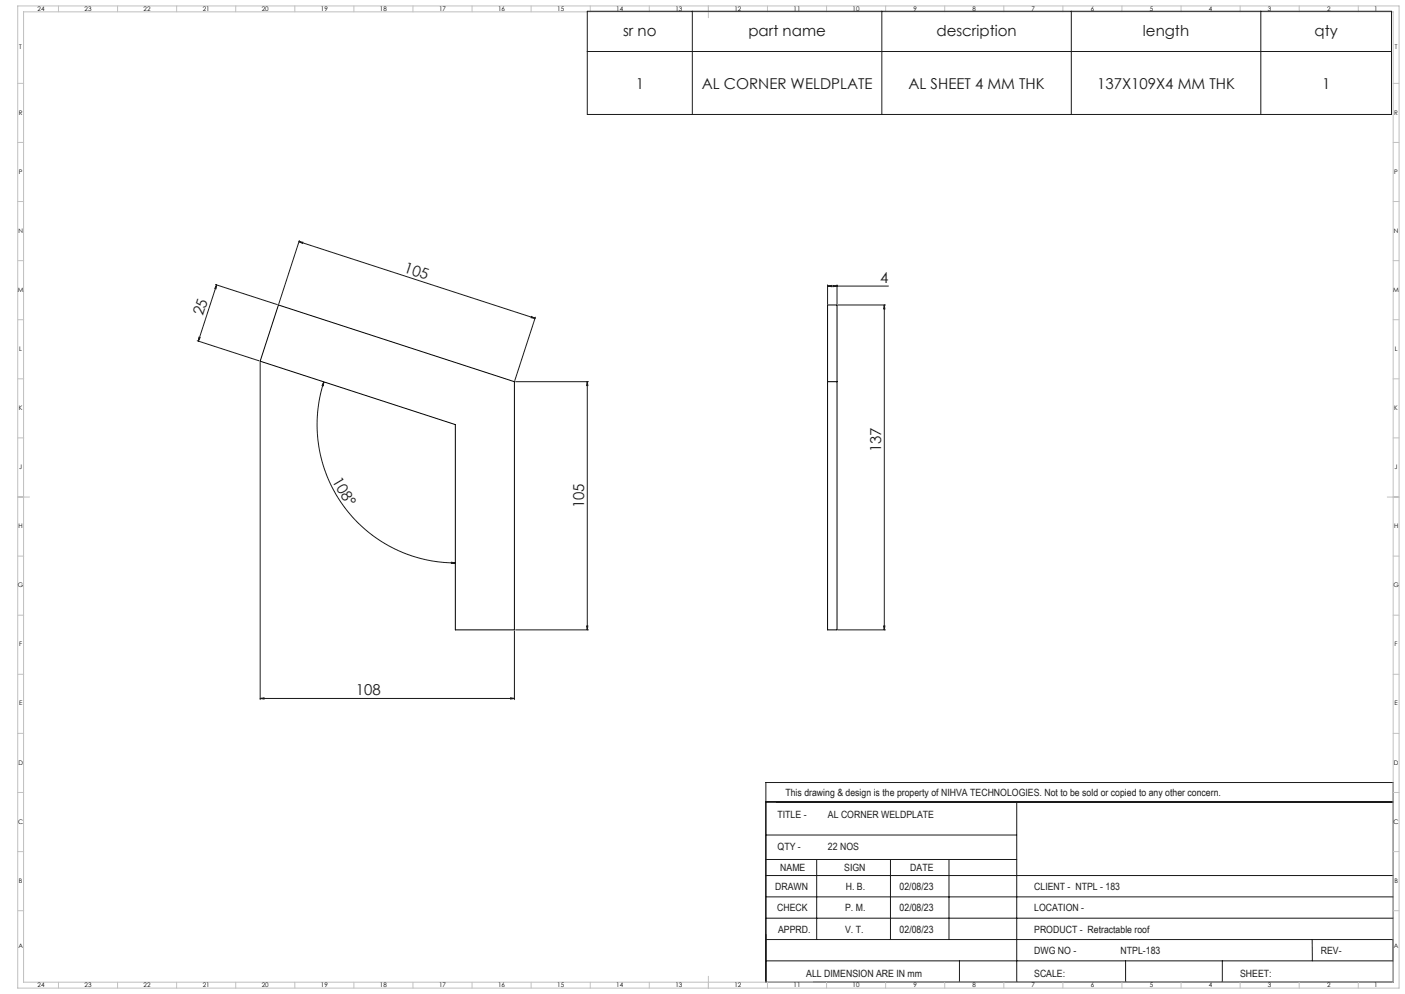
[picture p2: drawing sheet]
<svg xmlns="http://www.w3.org/2000/svg" width="1189mm" height="841mm" viewBox="0 0 1189 841" stroke-linecap="round" stroke-linejoin="round" font-family="sans-serif">
<path d="M648 678v153" fill="none" stroke="#000" stroke-width=".85"/>
<g fill="none" stroke="#191924" stroke-width=".85">
<path d="M497 10h681v87h-681zM586 10v87M746 10v87M907 10v87M1067 10v87M497 44h681M253 204l3 1v1zM253 204l200 65M253 203l-17 54M182 241l53 17M183 241v3h-1zM183 241l-15 48"/>
<path d="M700 242h4v1zM700 241v16M700 242h52M705 242h3l-3 1zM708 241v16M709 258h40M748 258v275M748 258l1 3h-1zM450 268l3 1h-4zM453 268l-17 54M167 288l52 17M168 285l1 1-1 3z"/>
<path d="M220 307v285M274 323v3h-1zM274 323a117 117 0 0 0 111 153M436 323h62M497 323v210M497 323v3h-1zM382 476h3l-3 1zM435 534v58M436 533h62M496 530h1v3zM709 533h40M748 530h1l-1 3z"/>
<path d="M220 591l3-1v1zM220 591h215M432 590l3 1h-3zM648 662h531v169h-531zM648 678h531M860 678v153M648 706h212M648 727h212M691 727v68M754 727v68M803 727v68M648 759h531"/>
<path d="M648 741h531M648 777h531M648 795h531M1110 795l1 18M648 813h531M812 813v18M953 813v18M1034 813v18"/>
</g>
<g fill="none" stroke="#c0c0c0" stroke-width=".85">
<path d="M15 5h1169v831h-1169zM20 10h1159v821h-1159zM49 5v5M99 5v5M149 5v5M199 5v5M249 5v5M299 5v5M349 5v5M399 5v5M449 5v5M499 5v5"/>
<path d="M549 5v5M599 5v10M649 5v5M699 5v5M749 5v5M799 5v5M849 5v5M899 5v5M949 5v5M999 5v5M1049 5v5M1099 5v5"/>
<path d="M1149 5v5M15 71h5M1179 71h5M15 121h5M1179 121h5M15 171h5M1179 171h5M15 221h5M1179 221h5M15 271h5M1179 271h5M15 321h5"/>
<path d="M1179 321h5M15 371h5M1179 371h5M15 421h10M1174 421h10M15 471h5M1179 471h5M15 521h5M1179 521h5M15 571h5M1179 571h5M15 621h5"/>
<path d="M1179 621h5M15 671h5M1179 671h5M15 721h5M1179 721h5M15 771h5M1179 771h5M49 831v5M99 831v5M149 831v5M199 831v5M249 831v5"/>
<path d="M299 831v5M349 831v5M399 831v5M449 831v5M499 831v5M549 831v5M599 826v10M649 831v5M699 831v5M749 831v5M799 831v5M849 831v5"/>
<path d="M899 831v5M949 831v5M999 831v5M1049 831v5M1099 831v5M1149 831v5"/>
</g>
<g fill="#191924">
<path d="M450 268l3 1h-4zM253 204l3 1v1z"/>
<path d="M432 590l3 1h-3zM220 591l3-1v1z"/>
<path d="M700 242h4v1zM705 242h3l-3 1z"/>
<path d="M183 241v3h-1zM168 285l1 1-1 3z"/>
<path d="M496 530h1v3zM497 323v3h-1z"/>
<path d="M748 258l1 3h-1zM748 530h1l-1 3z"/>
<path d="M274 323v3h-1zM382 476h3l-3 1z"/>
</g>
<path d="M236 258l199 65v210h-50v-174l-165-53zM700 258h8v275h-8zM700 323h8" fill="none" stroke="#000" stroke-width=".85"/>
<g font-size="12.7" fill="#191924">
<text x="527" y="30">sr no</text>
<text x="633" y="30">part name</text>
<text x="792" y="30">description</text>
<text x="967" y="30">length</text>
<text x="1112" y="30">qty</text>
<text x="538" y="75">1</text>
<text x="594" y="75">AL CORNER WELDPLATE</text>
<text x="769" y="75">AL SHEET 4 MM THK</text>
<text x="928" y="75">137X109X4 MM THK</text>
<text x="1119" y="75">1</text>
<text x="341" y="230" transform="rotate(18 341 230)">105</text>
<text x="745" y="239">4</text>
<text x="172" y="268" transform="rotate(-72 172 268)">25</text>
<text x="746" y="383" transform="rotate(-90 746 383)">137</text>
<text x="281" y="407" transform="rotate(59 281 407)">108°</text>
<text x="494" y="430" transform="rotate(-90 494 430)">105</text>
<text x="301" y="588">108</text>
</g>
<g font-size="8.5" fill="#191924">
<text x="665" y="674">This drawing &amp; design is the property of NIHVA TECHNOLOGIES. Not to be sold or copied to any other concern.</text>
<text x="658" y="692">TITLE -</text>
<text x="701" y="692">AL CORNER WELDPLATE</text>
<text x="658" y="719">QTY -</text>
<text x="701" y="719">22 NOS</text>
<text x="660" y="737">NAME</text>
<text x="714" y="737">SIGN</text>
<text x="770" y="737">DATE</text>
<text x="656" y="753">DRAWN</text>
<text x="716" y="753">H. B.</text>
<text x="761" y="753">02/08/23</text>
<text x="875" y="753">CLIENT - NTPL - 183</text>
<text x="658" y="771">CHECK</text>
<text x="715" y="771">P. M.</text>
<text x="761" y="771">02/08/23</text>
<text x="875" y="771">LOCATION -</text>
<text x="659" y="789">APPRD.</text>
<text x="715" y="789">V. T.</text>
<text x="761" y="789">02/08/23</text>
<text x="875" y="789">PRODUCT - Retractable roof</text>
<text x="875" y="807">DWG NO -</text>
<text x="948" y="807">NTPL-183</text>
<text x="1118" y="807">REV-</text>
<text x="682" y="826">ALL DIMENSION ARE IN mm</text>
<text x="875" y="826">SCALE:</text>
<text x="1049" y="826">SHEET:</text>
</g>
<g font-size="5.3">
<text x="32" y="9">24</text>
<text x="72" y="9">23</text>
<text x="122" y="9">22</text>
<text x="172" y="9">21</text>
<text x="222" y="9">20</text>
<text x="272" y="9">19</text>
<text x="322" y="9">18</text>
<text x="372" y="9">17</text>
<text x="422" y="9">16</text>
<text x="472" y="9">15</text>
<text x="522" y="9">14</text>
<text x="572" y="9">13</text>
<text x="622" y="9">12</text>
<text x="672" y="9">11</text>
<text x="722" y="9">10</text>
<text x="773" y="9">9</text>
<text x="823" y="9">8</text>
<text x="873" y="9">7</text>
<text x="923" y="9">6</text>
<text x="973" y="9">5</text>
<text x="1023" y="9">4</text>
<text x="1073" y="9">3</text>
<text x="1123" y="9">2</text>
<text x="1163" y="9">1</text>
<text x="16" y="42">T</text>
<text x="1180" y="42">T</text>
<text x="16" y="97">R</text>
<text x="1180" y="97">R</text>
<text x="16" y="147">P</text>
<text x="1180" y="147">P</text>
<text x="16" y="197">N</text>
<text x="1180" y="197">N</text>
<text x="15" y="247">M</text>
<text x="1179" y="247">M</text>
<text x="16" y="297">L</text>
<text x="1180" y="297">L</text>
<text x="16" y="347">K</text>
<text x="1180" y="347">K</text>
<text x="16" y="397">J</text>
<text x="1180" y="397">J</text>
<text x="16" y="447">H</text>
<text x="1180" y="447">H</text>
<text x="15" y="497">G</text>
<text x="1179" y="497">G</text>
<text x="16" y="547">F</text>
<text x="1180" y="547">F</text>
<text x="16" y="597">E</text>
<text x="1180" y="597">E</text>
<text x="16" y="647">D</text>
<text x="1180" y="647">D</text>
<text x="15" y="697">C</text>
<text x="1179" y="697">C</text>
<text x="16" y="747">B</text>
<text x="1180" y="747">B</text>
<text x="16" y="802">A</text>
<text x="1180" y="802">A</text>
<text x="32" y="835">24</text>
<text x="72" y="835">23</text>
<text x="122" y="835">22</text>
<text x="172" y="835">21</text>
<text x="222" y="835">20</text>
<text x="272" y="835">19</text>
<text x="322" y="835">18</text>
<text x="372" y="835">17</text>
<text x="422" y="835">16</text>
<text x="472" y="835">15</text>
<text x="522" y="835">14</text>
<text x="572" y="835">13</text>
<text x="622" y="835">12</text>
<text x="672" y="835">11</text>
<text x="722" y="835">10</text>
<text x="773" y="835">9</text>
<text x="823" y="835">8</text>
<text x="873" y="835">7</text>
<text x="923" y="835">6</text>
<text x="973" y="835">5</text>
<text x="1023" y="835">4</text>
<text x="1073" y="835">3</text>
<text x="1123" y="835">2</text>
<text x="1163" y="835">1</text>
</g>
</svg>
